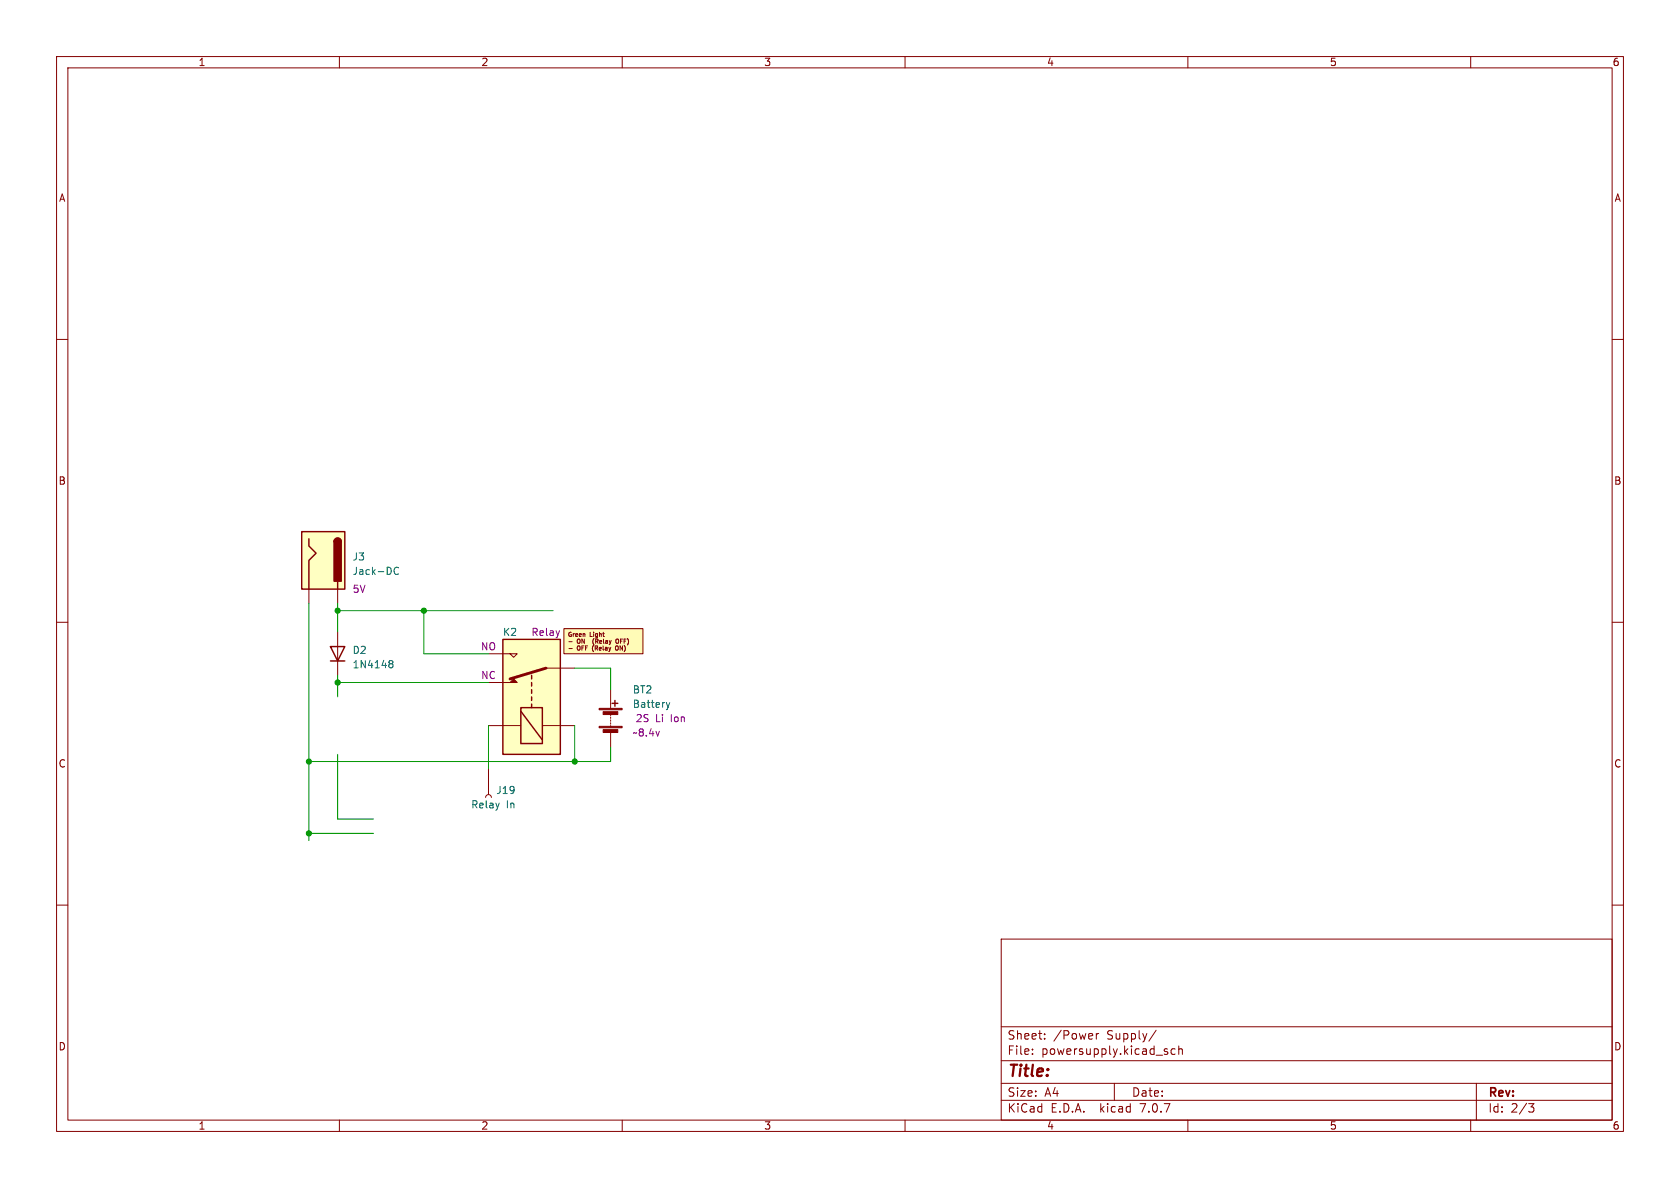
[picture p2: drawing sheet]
<svg xmlns="http://www.w3.org/2000/svg" width="297mm" height="210mm" viewBox="0 0 297 210" stroke-linecap="round" stroke-linejoin="round" font-family="sans-serif">
<g fill="none" stroke="#840000" stroke-width=".18">
<path d="M10 10h277v190h-277zM12 12h273v186h-273zM60 10v2M110 10v2M160 10v2M210 10v2M260 10v2M10 60h2M285 60h2M10 110h2M54.6 104.1v2.6M59.7 104.1v2.6"/>
<path d="M59.7 111.8v7.6M86.4 115.6h5l-.6 .6-.6-.6M96.5 118.1h5.1M99.7 111.1h14v4.5h-14zM100.6 113.4h.6M100.6 114.6h.6M101 111.8l-.4 .1M102.9 114.2v.7M103.3 113v.7l-.4-.7v.7M103.5 114.2v.7M104.3 111.8v.7M104.8 113.5l.2 .5"/>
<path d="M104.9 111.8h.1M104.9 114.1a.88 .88 0 0 0-.1 .9M105.2 114.2v.7M105.3 113v.7M106 111.8v.7M106.6 114.2v.6M106.7 111.8v.6M106.7 113v.6M108.8 114.7l.1 .2h.3M108.9 113.1l.2-.1 .2 .1v.6l-.4-.1zM109.3 114.3l-.3-.1-.2 .2M110.1 113h-.4v.7"/>
<path d="M110.1 114.2v.7l-.5-.7v.7M110.7 113h-.4v.7M110.9 112.9l.2 .2M285 110h2M86.4 135.9v4.6M86.4 128.3h5.7M86.4 120.7h2.5M95.9 128.3h5.7M107.9 121.9v3.3M107.9 126.2v.3M107.9 126.7v.3M107.9 127.3v.2"/>
<path d="M107.9 127.8v.2M107.9 128.3v.2M107.9 129.5v2.6M10 160h2M85.9 141l.1-.4 .4-.1 .3 .1 .2 .4M285 160h2M177 166h108v32h-108zM60 198v2M110 198v2M160 198v2M177 194.5h108M177 191.5h108"/>
<path d="M177 187.5h108M177 181.5h108M182.5 186.3v.1M182.5 185.5v.1M184.7 183.6v.1M184.7 182.8v.1M193.8 182.7v1M194.2 182.7l-.2 .1-.2 .2M197 191.5v3M204.4 182.1l-1.3 2M206.2 185.9l.3 .2-.3 .3M206.2 185.4l.2 .1"/>
<path d="M207.7 185.5l-.4-.1-.3 .3v.4l.2 .2h.5M208.4 185.5l.2-.1 .4 .1v.9M208.4 184.9v1.5M210 198v2M260 198v2M261 191.5v6.5M270.2 195.1h1l-.5 .6 .4 .1 .1 .5-.3 .3h-.4"/>
</g>
<path d="M99.7 111.1h14v4.5h-14z" fill="#fffbb7" stroke="#fffbb7" stroke-width=".18"/>
<g fill="#840000" stroke="#840000" stroke-width=".18">
<path d="M105.9 128.4h4.1v.3h-4.1z"/>
<path d="M105.9 125.2h4.1v.3h-4.1z"/>
<path d="M106.6 129h2.6v.5h-2.6z"/>
<path d="M106.6 125.8h2.6v.5h-2.6z"/>
<path d="M88.9 120.7h1.3l.6-.7 .6 .7z"/>
</g>
<g fill="none" stroke="#840000" stroke-width=".25">
<path d="M53.3 94h7.7v10.1h-7.7zM54.6 95.3v1.2l1.3 1.3-1.3 1.3v5M59.1 95.8a.64 .64 0 0 1 .6-.7 .64 .64 0 0 1 .6 .7M58.4 114.3h2.6l-1.3 2.5zM58.4 116.8h2.6M59.7 102.9v1.2M88.9 113h10.2v20.4h-10.2zM94 119.4v.6M92.1 125.1h3.8v6.3h-3.8zM92.1 125.7l3.8 5.1M94 120.7v.6M94 121.9v.7"/>
<path d="M94 123.2v.6M94 124.5v.6M108.2 124.3h1M108.7 123.8v1"/>
</g>
<path d="M68.9 117.3h.1M68.9 116.8h.3l.2 .1 .1 .2-.3 .2M69 117.3h.2M69 117.3l-.1 .1M69.2 117.3l.3 .3-.1 .3-.2 .2-.3-.1M70.4 100.4a.6 .6 0 0 0-.8 .4 .6 .6 0 0 0 .6 .7l.2-.1M117.8 124.2l.3 .8M118.1 125l-.2 .4M118.4 124.2l-.3 .8" fill="none" stroke="#006464" stroke-width=".18"/>
<g fill="#ffffc2" stroke="#ffffc2" stroke-width=".18">
<path d="M53.3 94h7.7v10.1h-7.7z"/>
<path d="M88.9 113h10.2v20.4h-10.2z"/>
</g>
<g fill="#840000" stroke="#840000" stroke-width=".25">
<path d="M59.2 95.3a.64 .64 0 0 1 .7-.1 .64 .64 0 0 1 .4 .6h-1.2z"/>
<path d="M59.1 95.8h1.2v6.9h-1.2z"/>
</g>
<path d="M96.5 118.1l-6.3 1.9" fill="none" stroke="#840000" stroke-width=".51"/>
<path d="M54.6 106.7v41.9M59.7 108h38.1M59.7 106.7v5.1M59.7 119.4v3.8M74.9 108v7.6h11.5M101.6 118.1h6.3v3.8M59.7 120.7h26.7M59.7 133.4v11.4h6.3M86.4 128.3v7.6M101.6 128.3v6.3M107.9 132.1v2.5h-53.3M54.6 147.3h11.4" fill="none" stroke="#009600" stroke-width=".18"/>
<g fill="#009600" stroke="#009600" stroke-width=".18">
<circle cx="59.7" cy="120.7" r=".46"/>
<circle cx="59.7" cy="108" r=".46"/>
<circle cx="74.9" cy="108" r=".46"/>
<circle cx="54.6" cy="147.3" r=".46"/>
<circle cx="54.6" cy="134.6" r=".46"/>
<circle cx="101.6" cy="134.6" r=".46"/>
</g>
<text font-size="2.8" fill="#840000" x="178" y="190.9">Title:</text>
<g font-size="2.1" fill="#840000">
<text x="178" y="184">Sheet:</text>
<text x="186.2" y="184">/Power</text>
<text x="195.7" y="184">Supply/</text>
<text x="178" y="186.7">File:</text>
<text x="184.1" y="186.7">powersupply.kicad_sch</text>
<text x="178" y="196.9">KiCad</text>
<text x="178" y="194.1">Size:</text>
<text x="184.7" y="194.1">A4</text>
<text x="185.7" y="196.9">E.D.A.</text>
<text x="194.6" y="196.9">kicad</text>
<text x="200" y="194.1">Date:</text>
<text x="201.8" y="196.9">7.0.7</text>
<text x="263" y="194.3">Rev:</text>
<text x="263" y="196.9">Id:</text>
<text x="267.1" y="196.9">2/3</text>
</g>
<g font-size="1.8" fill="#840000">
<text x="35" y="11.9">1</text>
<text x="85" y="11.9">2</text>
<text x="135" y="11.9">3</text>
<text x="185" y="11.9">4</text>
<text x="235" y="11.9">5</text>
<text x="285" y="11.9">6</text>
<text x="10.3" y="35.9">A</text>
<text x="285.3" y="35.9">A</text>
<text x="10.3" y="85.9">B</text>
<text x="285.3" y="85.9">B</text>
<text x="10.3" y="135.9">C</text>
<text x="285.3" y="135.9">C</text>
<text x="10.3" y="185.9">D</text>
<text x="285.3" y="185.9">D</text>
<text x="35" y="199.9">1</text>
<text x="85" y="199.9">2</text>
<text x="135" y="199.9">3</text>
<text x="185" y="199.9">4</text>
<text x="235" y="199.9">5</text>
<text x="285" y="199.9">6</text>
</g>
<g font-size="1.8" fill="#006464">
<text x="62.2" y="99.3">J3</text>
<text x="62.2" y="101.8">Jack-DC</text>
<text x="88.8" y="112.6">K2</text>
<text x="62.2" y="115.8">D2</text>
<text x="62.2" y="118.3">1N4148</text>
<text x="111.8" y="122.8">BT2</text>
<text x="111.8" y="125.3">Battery</text>
<text x="83.2" y="143.1">Relay</text>
<text x="87.6" y="140.6">J19</text>
<text x="89.5" y="143.1">In</text>
</g>
<g font-size="1.8" fill="#840084">
<text x="62.2" y="105">5V</text>
<text x="93.8" y="112.6">Relay</text>
<text x="84.9" y="115.2">NO</text>
<text x="85" y="120.2">NC</text>
<text x="111.7" y="130.4">~8.4v</text>
<text x="112.3" y="127.9">2S</text>
<text x="115.9" y="127.9">Li</text>
<text x="118.7" y="127.9">Ion</text>
</g>
<g font-size="1" fill="#840000">
<text x="100.3" y="112.9">Green</text>
<text x="104.4" y="112.9">Light</text>
<text x="102.1" y="114.2">ON</text>
<text x="102.1" y="115.4">OFF</text>
<text x="105.1" y="115.4">(Relay</text>
<text x="105.4" y="114.2">(Relay</text>
<text x="109.5" y="115.4">ON)</text>
<text x="109.9" y="114.2">OFF)</text>
</g>
</svg>
